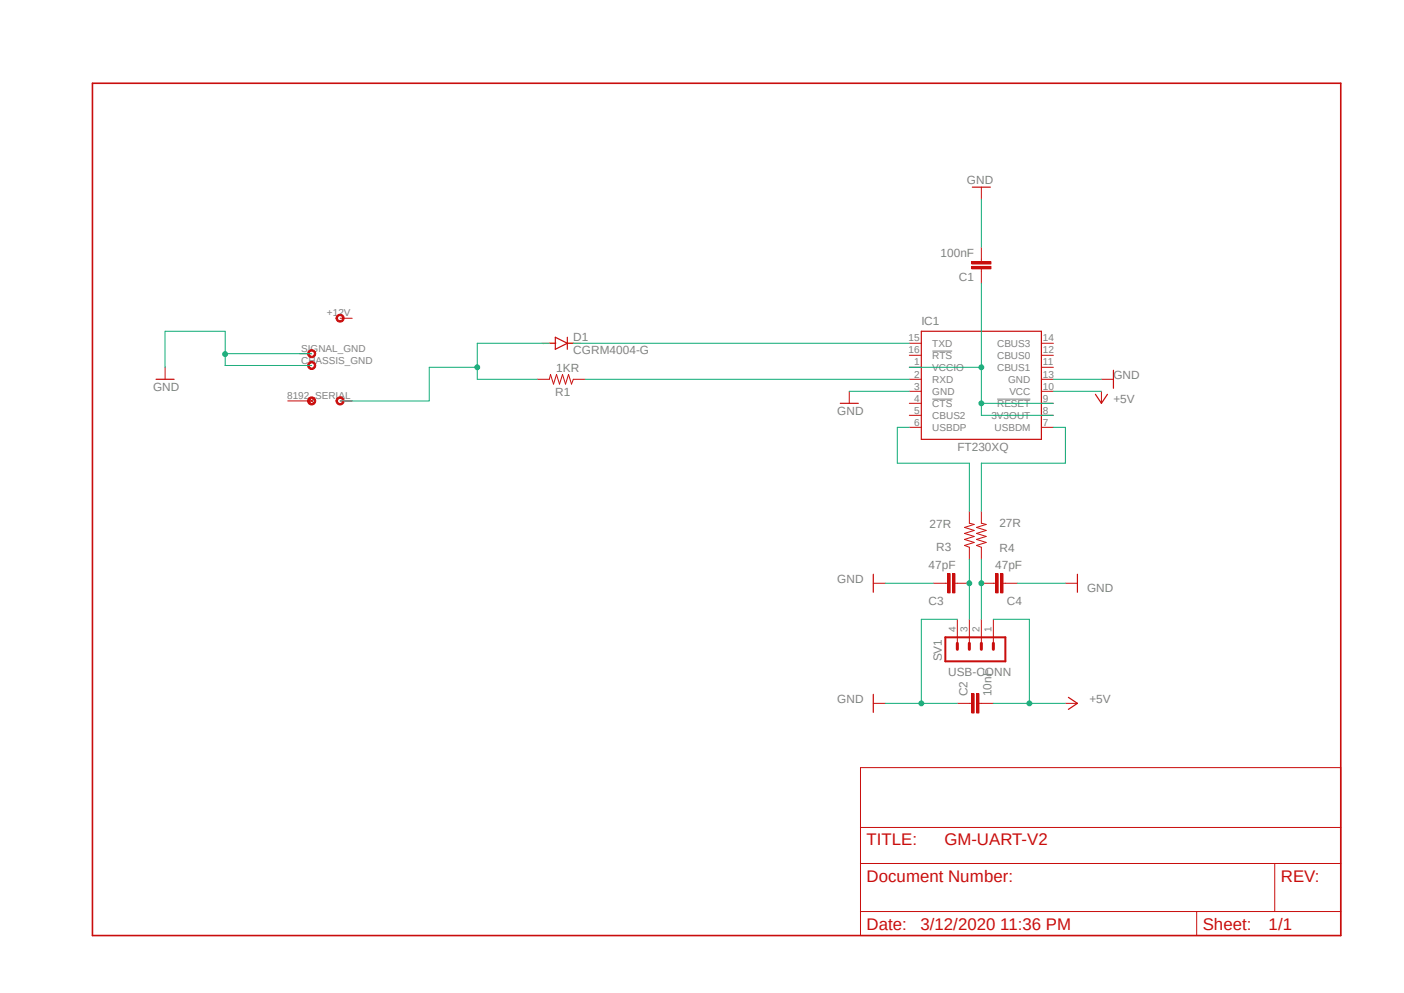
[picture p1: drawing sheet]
<svg xmlns="http://www.w3.org/2000/svg" width="297mm" height="210mm" viewBox="0 0 297 210" stroke-linecap="round" stroke-linejoin="round" font-family="sans-serif">
<path d="M19 17.3l265 181.2M284 17.3l-265 181.2" fill="none" stroke="#fff" stroke-width=".21"/>
<path d="M197.2 74.3h4.2M197.2 84.4h4.3M210.9 84.4h7.1" fill="none" stroke="#808080" stroke-width=".21"/>
<g fill="none" stroke="#c90d0c" stroke-width=".21">
<path d="M207.6 39.6v2.5M34.9 77.7v2.5M192.4 72.6h2.5M192.4 75.1h2.5M192.4 77.7h2.5M220.3 72.6h2.5M220.3 75.1h2.5M220.3 77.7h2.5M113.7 80.2h2.5l.3-1 .6 2 .6-2 .7 2 .6-2 .6 2 .7-2 .6 2 .4-1h2.5M179.7 82.8v2.5M192.4 80.2h2.5M192.4 82.8h2.5"/>
<path d="M192.4 85.3h2.5M192.4 87.8h2.5M192.4 90.4h2.5M220.3 80.2h2.5M220.3 82.8h2.5M220.3 85.3h2.5M220.3 87.8h2.5M220.3 90.4h2.5M233 80.2h2.5M233 82.8v2.5M184.7 123.4h2.6M200 123.4h.5"/>
<path d="M202 123.4h.5M202.5 131v5.1M205.1 131v5.1M207.6 131v5.1M210.1 131v5.1M225.4 123.4h2.5M184.7 148.8h2.6M225.4 148.8h2.5"/>
</g>
<g fill="none" stroke="#c90d0c" stroke-width=".25">
<path d="M205.7 39.6h3.8M116.2 72.6h1.3M117.5 71.3l2.5 1.3-2.5 1.3zM120 71.3v2.6M120 72.6h1.3M194.9 70.1h25.4v22.8h-25.4zM235.5 78.3v3.8M33 80.2h3.8M177.8 85.3h3.8M231.7 83.4l1.3 1.9 1.3-1.9M184.7 121.5v3.8M227.9 121.5v3.8"/>
<path d="M184.7 146.9v3.8M226 147.5l1.9 1.3-1.9 1.2"/>
</g>
<path d="M200 134.8h12.7v5.1h-12.7z" fill="none" stroke="#c90d0c" stroke-width=".42"/>
<path d="M202.5 136.1v1.2M205.1 136.1v1.2M207.6 136.1v1.2M210.1 136.1v1.2" fill="none" stroke="#c90d0c" stroke-width=".64"/>
<path d="M200.5 121.3h.5v4.1h-.5z" fill-rule="evenodd" fill="#c90d0c"/>
<path d="M200.5 121.3h.5v4.1h-.5z" fill="none" stroke="#c90d0c" stroke-width=".21"/>
<path d="M201.5 121.3h.5v4.1h-.5z" fill-rule="evenodd" fill="#c90d0c"/>
<path d="M197.4 123.4h2.6M201.5 121.3h.5v4.1h-.5zM202.5 123.4h2.6M210.1 123.4h.6M212.2 123.4h.5" fill="none" stroke="#c90d0c" stroke-width=".21"/>
<path d="M211.7 121.3h.5v4.1h-.5z" fill-rule="evenodd" fill="#c90d0c"/>
<path d="M211.7 121.3h.5v4.1h-.5z" fill="none" stroke="#c90d0c" stroke-width=".21"/>
<path d="M210.7 121.3h.5v4.1h-.5z" fill-rule="evenodd" fill="#c90d0c"/>
<path d="M207.6 123.4h2.5M210.7 121.3h.5v4.1h-.5zM212.7 123.4h2.5M205.1 148.8h.5M207.1 148.8h.5" fill="none" stroke="#c90d0c" stroke-width=".21"/>
<path d="M206.6 146.7h.5v4.1h-.5z" fill-rule="evenodd" fill="#c90d0c"/>
<path d="M206.6 146.7h.5v4.1h-.5z" fill="none" stroke="#c90d0c" stroke-width=".21"/>
<path d="M205.6 146.7h.5v4.1h-.5z" fill-rule="evenodd" fill="#c90d0c"/>
<path d="M207.6 54.8v.5M207.6 56.9v.5M202.5 148.8h2.6M205.6 146.7h.5v4.1h-.5zM207.6 148.8h2.5" fill="none" stroke="#c90d0c" stroke-width=".21"/>
<path d="M205.6 55.3h4v.5h-4z" fill-rule="evenodd" fill="#c90d0c"/>
<path d="M205.6 55.3h4v.5h-4z" fill="none" stroke="#c90d0c" stroke-width=".21"/>
<path d="M205.6 56.3h4v.6h-4z" fill-rule="evenodd" fill="#c90d0c"/>
<path d="M205.6 56.3h4v.6h-4zM207.6 52.3v2.5M207.6 57.4v2.5M205.1 108.1v2.6l1 .2-2.1 .6 2.1 .7-2.1 .6 2.1 .7-2.1 .6 2.1 .6-2.1 .7 1.1 .3v2.6M207.6 108.1v2.6l1 .2-2 .6 2 .7-2 .6 2 .7-2 .6 2 .6-2 .7 1 .3v2.6" fill="none" stroke="#c90d0c" stroke-width=".21"/>
<path d="M65.4 84.1a.87 .87 0 0 1 1.3 .3 .87 .87 0 0 1-.6 1.3 .87 .87 0 0 1-1-.9h.3a.57 .57 0 0 1 .8-.5 .57 .57 0 0 1 .2 .9 .57 .57 0 0 1-1-.2v-.2h-.3z" fill-rule="evenodd" fill="#c90d0c"/>
<path d="M65.4 84.1a.87 .87 0 0 1 1.3 .3 .87 .87 0 0 1-.6 1.3 .87 .87 0 0 1-1-.9h.3a.57 .57 0 0 1 .8-.5 .57 .57 0 0 1 .2 .9 .57 .57 0 0 1-1-.2v-.2h-.3z" fill="none" stroke="#c90d0c" stroke-width=".21"/>
<path d="M65.4 76.6a.87 .87 0 0 1 1.3 .3 .87 .87 0 0 1-.6 1.3 .87 .87 0 0 1-1-.9h.3a.56 .56 0 0 1 .8-.5 .56 .56 0 0 1 .2 .9 .56 .56 0 0 1-1-.2v-.2h-.3z" fill-rule="evenodd" fill="#c90d0c"/>
<path d="M65.4 76.6a.87 .87 0 0 1 1.3 .3 .87 .87 0 0 1-.6 1.3 .87 .87 0 0 1-1-.9h.3a.56 .56 0 0 1 .8-.5 .56 .56 0 0 1 .2 .9 .56 .56 0 0 1-1-.2v-.2h-.3z" fill="none" stroke="#c90d0c" stroke-width=".21"/>
<path d="M65.4 74.1a.87 .87 0 0 1 1.3 .3 .87 .87 0 0 1-.6 1.3 .87 .87 0 0 1-1-.9h.3a.56 .56 0 0 1 .8-.5 .56 .56 0 0 1 .2 .9 .56 .56 0 0 1-1-.2v-.2h-.3z" fill-rule="evenodd" fill="#c90d0c"/>
<path d="M65.4 74.1a.87 .87 0 0 1 1.3 .3 .87 .87 0 0 1-.6 1.3 .87 .87 0 0 1-1-.9h.3a.56 .56 0 0 1 .8-.5 .56 .56 0 0 1 .2 .9 .56 .56 0 0 1-1-.2v-.2h-.3z" fill="none" stroke="#c90d0c" stroke-width=".21"/>
<path d="M71.4 84.1a.87 .87 0 0 1 1.3 .3 .87 .87 0 0 1-.6 1.3 .87 .87 0 0 1-1-.9h.3a.55 .55 0 0 1 .7-.6 .55 .55 0 0 1 .3 .9 .55 .55 0 0 1-.9-.1l-.1-.2h-.3z" fill-rule="evenodd" fill="#c90d0c"/>
<path d="M71.4 84.1a.87 .87 0 0 1 1.3 .3 .87 .87 0 0 1-.6 1.3 .87 .87 0 0 1-1-.9h.3a.55 .55 0 0 1 .7-.6 .55 .55 0 0 1 .3 .9 .55 .55 0 0 1-.9-.1l-.1-.2h-.3z" fill="none" stroke="#c90d0c" stroke-width=".21"/>
<path d="M71.4 66.6a.86 .86 0 0 1 1.3 .4 .86 .86 0 0 1-.6 1.2 .86 .86 0 0 1-1-.9h.3a.55 .55 0 0 1 .6-.6 .55 .55 0 0 1 .4 .8 .55 .55 0 0 1-.9 0l-.1-.2h-.3z" fill-rule="evenodd" fill="#c90d0c"/>
<g fill="none" stroke="#c90d0c" stroke-width=".21">
<path d="M63.4 77.3h2.5M63.4 74.8h2.5M71.4 66.6a.86 .86 0 0 1 1.3 .4 .86 .86 0 0 1-.6 1.2 .86 .86 0 0 1-1-.9h.3a.55 .55 0 0 1 .6-.6 .55 .55 0 0 1 .4 .8 .55 .55 0 0 1-.9 0l-.1-.2h-.3zM72 67.3h2.5M60.9 84.8h5.1M65.3 84.2l1.2 1.2M66.5 84.2l-1.2 1.2M72 84.8h2.5M182 162.3h101.6v35.6h-101.6zM182 175h101.6M182 182.6h101.6M182 192.8h101.6"/>
<path d="M253.2 192.8v5.1M269.7 182.6v10.2"/>
</g>
<path d="M19.6 17.6h264v180.3h-264z" fill="none" stroke="#c90d0c" stroke-width=".34"/>
<path d="M207.6 42.1v10.2M179.7 82.8h12.7M222.8 80.2h10.2M187.3 148.8h15.2" fill="none" stroke="#0dab76" stroke-width=".21"/>
<circle cx="194.9" cy="148.8" r=".51" fill="#0dab76"/>
<g fill="none" stroke="#0dab76" stroke-width=".21">
<path d="M47.6 74.9v2.4h18.3M65.9 74.8h-18.3v-4.7h-12.7v7.6M187.3 123.4h10.1M202.5 131h-7.6v17.8M215.2 123.4h10.2"/>
<circle cx="194.9" cy="148.8" r=".51"/>
</g>
<circle cx="47.6" cy="74.9" r=".51" fill="#0dab76"/>
<g fill="none" stroke="#0dab76" stroke-width=".21">
<path d="M47.6 74.8v.1M222.8 82.8h10.2M210.1 131h7.7v17.8M210.1 148.8h15.3"/>
<circle cx="47.6" cy="74.9" r=".51"/>
</g>
<circle cx="217.8" cy="148.8" r=".51" fill="#0dab76"/>
<g fill="none" stroke="#0dab76" stroke-width=".21">
<path d="M207.6 59.9v17.8h-15.2"/>
<circle cx="217.8" cy="148.8" r=".51"/>
</g>
<circle cx="207.6" cy="77.7" r=".51" fill="#0dab76"/>
<g fill="none" stroke="#0dab76" stroke-width=".21">
<path d="M207.6 77.7v10.1h15.2M207.6 85.3h15.2"/>
<circle cx="207.6" cy="77.7" r=".51"/>
</g>
<circle cx="207.6" cy="85.3" r=".51" fill="#0dab76"/>
<g fill="none" stroke="#0dab76" stroke-width=".21">
<path d="M90.8 77.7h10.2M116.2 72.6h-15.2v7.6h12.7M123.8 80.2h68.6"/>
<circle cx="207.6" cy="85.3" r=".51"/>
</g>
<circle cx="101" cy="77.7" r=".51" fill="#0dab76"/>
<g fill="none" stroke="#0dab76" stroke-width=".21">
<path d="M90.8 77.7v7.1h-18.8M205.1 118.3v12.7"/>
<circle cx="101" cy="77.7" r=".51"/>
</g>
<circle cx="205.1" cy="123.4" r=".51" fill="#0dab76"/>
<g fill="none" stroke="#0dab76" stroke-width=".21">
<path d="M207.6 118.3v12.7"/>
<circle cx="205.1" cy="123.4" r=".51"/>
</g>
<circle cx="207.6" cy="123.4" r=".51" fill="#0dab76"/>
<g fill="none" stroke="#0dab76" stroke-width=".21">
<path d="M121.3 72.6h71.1M192.4 90.4h-2.6v7.6h15.3v10.1M222.8 90.4h2.6v7.6h-17.8v10.1"/>
<circle cx="207.6" cy="123.4" r=".51"/>
</g>
<g font-size="3.6" fill="#c90d0c">
<text x="183.3" y="178.8">TITLE:</text>
<text x="199.8" y="178.8">GM-UART-V2</text>
<text x="183.3" y="186.4">Document Number:</text>
<text x="270.9" y="186.4">REV:</text>
<text x="183.3" y="196.6">Date:</text>
<text x="194.7" y="196.6">3/12/2020 11:36 PM</text>
<text x="254.4" y="196.6">Sheet:</text>
<text x="268.4" y="196.6">1/1</text>
</g>
<g font-size="2.5" fill="#808080">
<text x="204.6" y="38.8">GND</text>
<text x="199" y="54.4">100nF</text>
<text x="202.9" y="59.5">C1</text>
<text x="194.9" y="68.8">IC1</text>
<text x="121.3" y="74.9">CGRM4004-G</text>
<text x="121.3" y="72.1">D1</text>
<text x="32.4" y="82.8">GND</text>
<text x="117.5" y="83.8">R1</text>
<text x="117.7" y="78.7">1KR</text>
<text x="235.5" y="80.2">GND</text>
<text x="177.1" y="87.8">GND</text>
<text x="235.5" y="85.3">+5V</text>
<text x="202.5" y="95.5">FT230XQ</text>
<text x="196.6" y="111.7">27R</text>
<text x="211.4" y="111.4">27R</text>
<text x="198" y="116.5">R3</text>
<text x="211.4" y="116.8">R4</text>
<text x="177.1" y="123.4">GND</text>
<text x="196.4" y="120.4">47pF</text>
<text x="210.5" y="120.4">47pF</text>
<text x="230" y="125.1">GND</text>
<text x="196.4" y="128.1">C3</text>
<text x="213" y="128.1">C4</text>
<text x="199.2" y="139.9" transform="rotate(-90 199.2 139.9)">SV1</text>
<text x="200.6" y="142.9">USB-CONN</text>
<text x="177.1" y="148.8">GND</text>
<text x="204.7" y="147.2" transform="rotate(-90 204.7 147.2)">C2</text>
<text x="209.8" y="147.2" transform="rotate(-90 209.8 147.2)">10nF</text>
<text x="230.5" y="148.8">+5V</text>
</g>
<g font-size="2.1" fill="#808080">
<text x="69.2" y="66.9">+12V</text>
<text x="63.7" y="76.9">CHASSIS_GND</text>
<text x="63.7" y="74.4">SIGNAL_GND</text>
<text x="192.2" y="72.2">15</text>
<text x="192.2" y="74.8">16</text>
<text x="193.4" y="77.3">1</text>
<text x="197.2" y="73.4">TXD</text>
<text x="197.2" y="75.9">RTS</text>
<text x="210.9" y="75.9">CBUS0</text>
<text x="210.9" y="73.4">CBUS3</text>
<text x="220.6" y="77.3">11</text>
<text x="220.6" y="74.8">12</text>
<text x="220.6" y="72.2">14</text>
<text x="193.4" y="79.8">2</text>
<text x="193.4" y="82.4">3</text>
<text x="197.2" y="78.4">VCCIO</text>
<text x="197.2" y="81">RXD</text>
<text x="197.2" y="83.5">GND</text>
<text x="210.9" y="78.4">CBUS1</text>
<text x="213.3" y="81">GND</text>
<text x="213.5" y="83.5">VCC</text>
<text x="220.6" y="82.4">10</text>
<text x="220.6" y="79.8">13</text>
<text x="60.7" y="84.4">8192_SERIAL</text>
<text x="193.4" y="84.9">4</text>
<text x="193.4" y="87.5">5</text>
<text x="197.2" y="86.1">CTS</text>
<text x="197.2" y="88.6">CBUS2</text>
<text x="209.7" y="88.6">3V3OUT</text>
<text x="210.9" y="86.1">RESET</text>
<text x="220.6" y="87.5">8</text>
<text x="220.6" y="84.9">9</text>
<text x="193.4" y="90">6</text>
<text x="197.2" y="91.1">USBDP</text>
<text x="210.4" y="91.1">USBDM</text>
<text x="220.6" y="90">7</text>
<text x="202.2" y="133.7" transform="rotate(-90 202.2 133.7)">4</text>
<text x="204.7" y="133.7" transform="rotate(-90 204.7 133.7)">3</text>
<text x="207.2" y="133.7" transform="rotate(-90 207.2 133.7)">2</text>
<text x="209.8" y="133.7" transform="rotate(-90 209.8 133.7)">1</text>
</g>
<g font-size=".6" fill="#ffba08">
<text x="114.6" y="72.8">SpiceOrder 1</text>
<text x="119.7" y="72.8">SpiceOrder 2</text>
</g>
</svg>
